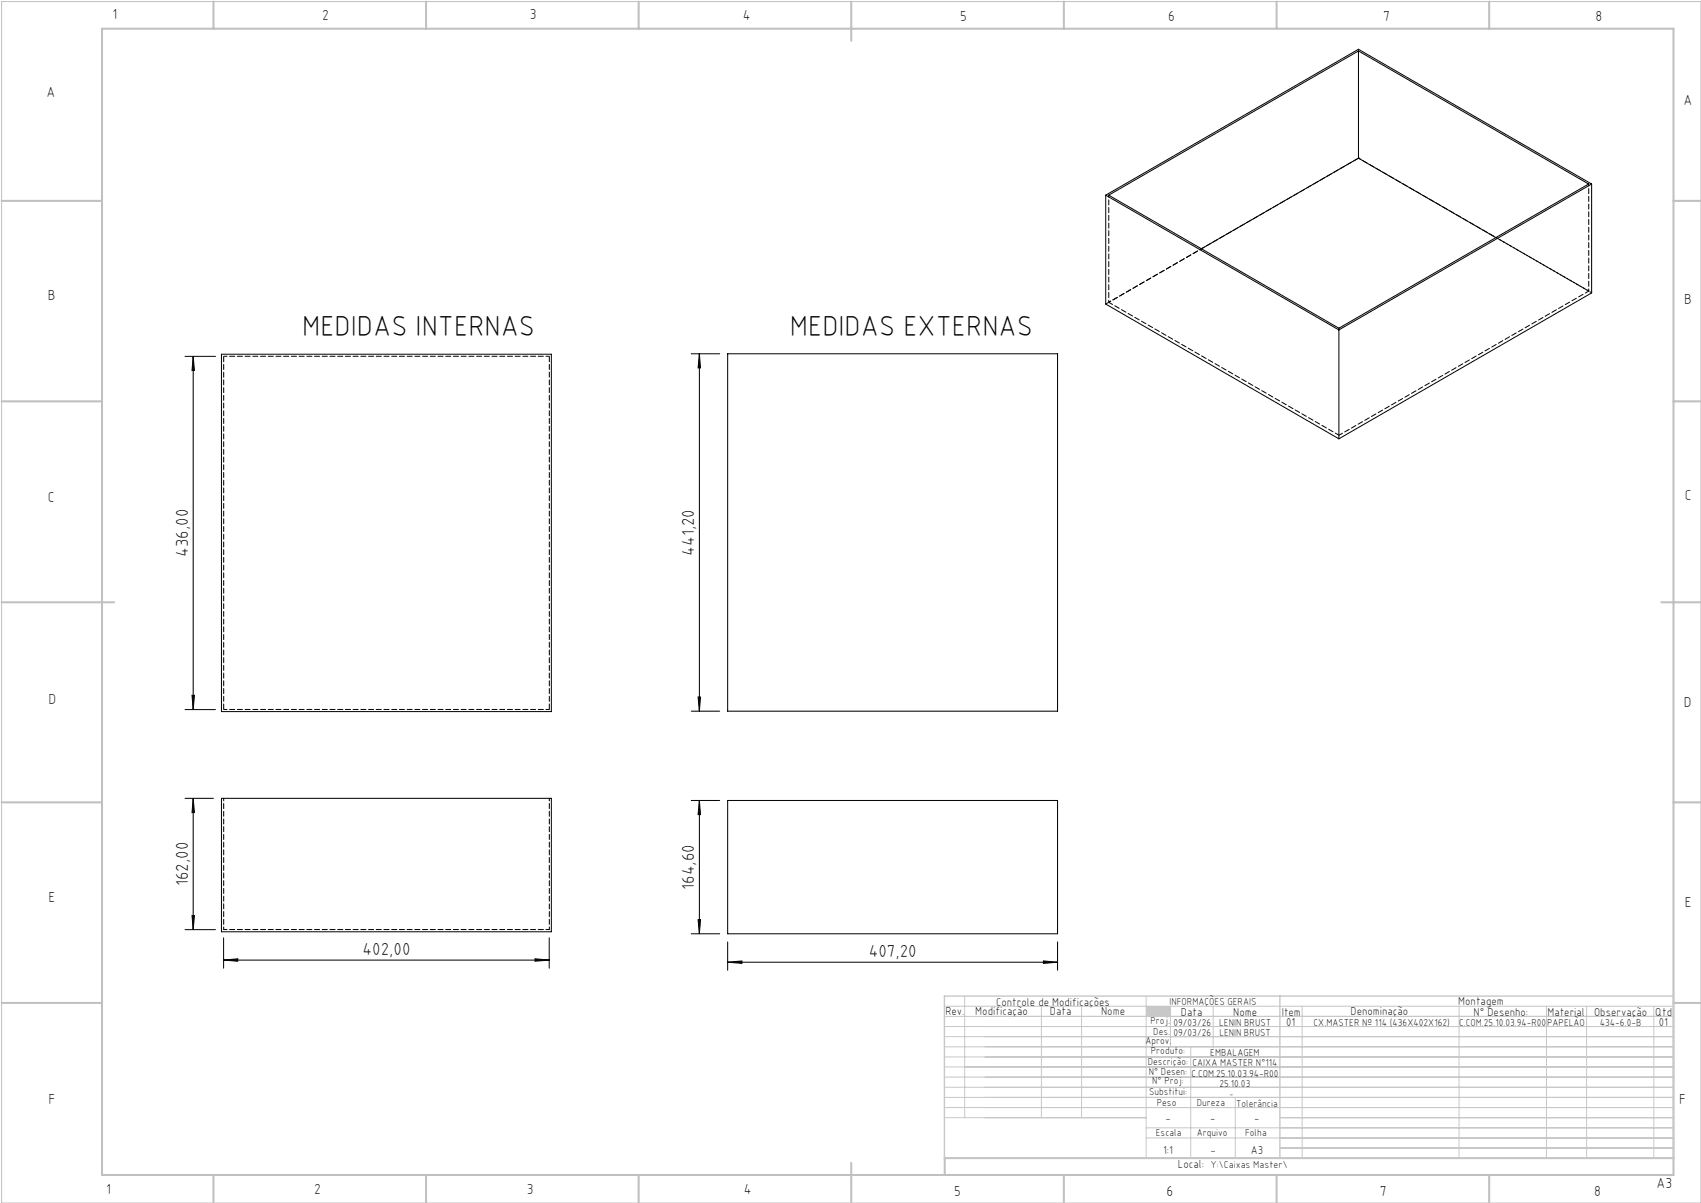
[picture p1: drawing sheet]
<svg xmlns="http://www.w3.org/2000/svg" width="420mm" height="297mm" viewBox="0 0 420 297" stroke-linecap="round" stroke-linejoin="round" font-family="sans-serif">
<path d="M.4 .4h419.6v296.6h-419.6z" fill="none" stroke="#c0c0c0" stroke-width=".25"/>
<g fill="none" stroke="#c0c0c0" stroke-width=".5">
<path d="M25.2 7.1h388v283h-388zM52.7 .4v6.7M105.2 .4v6.7M157.7 .4v6.7M210.2 .4v9.7M262.7 .4v6.7M315.2 .4v6.7M367.7 .4v6.7M.4 49.6h24.8M413.2 49.6h6.8M.4 99.1h24.8M413.2 99.1h6.8"/>
<path d="M.4 148.7h27.8M410.2 148.7h9.8M.4 198.1h24.8M413.2 198.1h6.8M.4 247.6h24.8M413.2 247.6h6.8M52.7 290.1v6.9M105.2 290.1v6.9M157.7 290.1v6.9M210.2 287.1v9.9M262.7 290.1v6.9M315.2 290.1v6.9"/>
<path d="M367.7 290.1v6.9M413.2 285.9h-179.9v4.2"/>
</g>
<g fill="none" stroke="#c3c8d2" stroke-width=".25">
<path d="M233.2 250.9h180M233.2 248.4h180M233.2 253.4h180M233.2 255.9h180M233.2 258.4h180M238.2 245.9v30M257.1 248.4v27.5M267.1 248.4v27.5M283 245.9v40M289 248.4v10M294 258.4v27.5M299.5 248.4v10"/>
<path d="M321.5 248.4v37.5M360.3 248.4v37.5M381.8 248.4v37.5M391.8 248.4v37.5M408.3 248.4v37.5M233.2 260.9h180M233.2 263.4h180M233.2 265.9h180M233.2 268.4h180M233.2 270.9h180M233.2 273.4h180M233.2 275.9h49.8"/>
<path d="M283 278.4h130.2M305 270.9v15M316 275.9h97.2M283 280.9h130.2M316 283.4h97.2"/>
</g>
<path d="M233.2 245.9h180v40h-180zM316 245.9v40" fill="none" stroke="#c3c8d2" stroke-width=".35"/>
<path d="M283 248.4h6v2.5h-6z" fill-rule="evenodd" fill="#c3c8d2"/>
<g fill="none" stroke="#000" stroke-width=".25">
<path d="M335.4 12.6v26.4M335.4 39l34 19.7M335.4 39l-38.7 22.4M273 48.2v26.9l57.6 33.2M273 48.2l57.6 33.3M273.8 48.2l61.6-35.6 56.9 32.8-61.7 35.6zM393 45.4l-62.4 36.1M393 45.4v26.9l-62.4 36M393 45.4l-57.6-33.2-62.4 36M45.7 88h7.5M47.7 88l.3 3.5h-.6zM47.7 88v87.2"/>
<path d="M54.7 87.5h81.4v88.2h-81.4zM170.7 87.3h7M172.7 87.3l.3 3.5h-.6zM172.7 87.3v88.3M179.7 87.3h81.4v88.3h-81.4zM330.6 81.5v26.8M45.7 175.2h7.5M47.4 171.7h.6l-.3 3.5zM170.7 175.6h7M172.4 172.1h.6l-.3 3.5zM45.7 197.1h7M47.7 197.1v32.4"/>
<path d="M47.7 197.1l.3 3.5h-.6zM54.7 197.1h81.4v32.9h-81.4zM170.7 197.6h7M172.7 197.6l.3 3.5h-.6zM172.7 197.6v32.9M179.7 197.6h81.4v32.9h-81.4zM45.7 229.5h7.5M47.4 226h.6l-.3 3.5zM55.2 237l3.5-.3v.6zM55.2 231.5v7.5M55.2 237h80.4M132.1 236.7l3.5 .3-3.5 .3z"/>
<path d="M135.6 231.5v7.5M170.7 230.5h7M172.4 227h.6l-.3 3.5zM179.7 237.6l3.5-.4v.6zM179.7 232.5v7M179.7 237.6h81.4M257.6 237.2l3.5 .4-3.5 .2zM261.1 232.5v7"/>
</g>
<g fill="#000">
<path d="M47.4 171.7h.6l-.3 3.5zM47.7 88l.3 3.5h-.6zM172.4 172.1h.6l-.3 3.5zM172.7 87.3l.3 3.5h-.6z"/>
<path d="M47.7 197.1l.3 3.5h-.6zM47.4 226h.6l-.3 3.5zM172.7 197.6l.3 3.5h-.6zM172.4 227h.6l-.3 3.5z"/>
<path d="M55.2 237l3.5-.3v.6zM132.1 236.7l3.5 .3-3.5 .3zM179.7 237.6l3.5-.4v.6zM257.6 237.2l3.5 .4-3.5 .2z"/>
</g>
<path d="M55.2 197.1v32.4M135.6 197.1v32.4" fill="none" stroke="#000" stroke-width=".25" stroke-dasharray="1.3 .6" stroke-dashoffset=".6"/>
<path d="M55.2 88h80.4M135.6 175.2h-80.4M55.2 229.5h80.4" fill="none" stroke="#000" stroke-width=".25" stroke-dasharray="1.3 .6" stroke-dashoffset=".4"/>
<path d="M335.4 39l-62.4 36.1M135.6 88v87.2M55.2 175.2v-87.2" fill="none" stroke="#000" stroke-width=".25" stroke-dasharray="1.3 .6" stroke-dashoffset="-.1"/>
<path d="M335.4 12.2v.4M335.4 39h.1M330.6 81v.4" fill="none" stroke="#000" stroke-width=".25" stroke-dasharray="1.3 .6"/>
<path d="M273.8 48.2v26.4M392.3 45.4v26.5M296.7 61.4l-22.9 13.2M392.3 71.9l-22.9-13.3M393 72.3l-57.6-33.3" fill="none" stroke="#000" stroke-width=".25" stroke-dasharray="1.3 .6" stroke-dashoffset=".7"/>
<path d="M273.8 74.6l56.8 32.9" fill="none" stroke="#000" stroke-width=".25" stroke-dasharray="1.3 .6" stroke-dashoffset=".2"/>
<path d="M330.6 107.5l61.7-35.6" fill="none" stroke="#000" stroke-width=".25" stroke-dasharray="1.3 .6" stroke-dashoffset=".3"/>
<g font-size="7.1">
<text x="74.6" y="82.9">MEDIDAS INTERNAS</text>
<text x="195" y="82.9">MEDIDAS EXTERNAS</text>
</g>
<g font-size="4.3">
<text x="46.4" y="137.5" transform="rotate(-90 46.4 137.5)">436,00</text>
<text x="171.4" y="137.2" transform="rotate(-90 171.4 137.2)">441,20</text>
<text x="46.4" y="218.8" transform="rotate(-90 46.4 218.8)">162,00</text>
<text x="171.4" y="219.7" transform="rotate(-90 171.4 219.7)">164,60</text>
<text x="89.5" y="235.7">402,00</text>
<text x="214.5" y="236.2">407,20</text>
</g>
<g font-size="3.6">
<text x="27.8" y="4.8">1</text>
<text x="79.5" y="4.9">2</text>
<text x="130.8" y="4.8">3</text>
<text x="183.4" y="4.9">4</text>
<text x="237.1" y="5.1">5</text>
<text x="288.4" y="5.2">6</text>
<text x="341.5" y="5.1">7</text>
<text x="394" y="5.2">8</text>
<text x="11.5" y="24">A</text>
<text x="415.7" y="25.8">A</text>
<text x="11.8" y="74.1">B</text>
<text x="415.8" y="75.1">B</text>
<text x="11.8" y="124">C</text>
<text x="416" y="123.5">C</text>
<text x="12" y="173.7">D</text>
<text x="415.8" y="174.7">D</text>
<text x="12" y="222.6">E</text>
<text x="416" y="223.9">E</text>
<text x="12" y="272.6">F</text>
<text x="414.6" y="272.6">F</text>
<text x="409" y="293.3">A3</text>
<text x="26.2" y="294.8">1</text>
<text x="77.6" y="294.8">2</text>
<text x="130.1" y="294.8">3</text>
<text x="183.7" y="294.7">4</text>
<text x="235.6" y="295.2">5</text>
<text x="288" y="295.2">6</text>
<text x="340.7" y="295.2">7</text>
<text x="393.6" y="295.2">8</text>
</g>
<g font-size="2.9">
<text x="240.8" y="250.6">Modificação</text>
<text x="259.2" y="250.6">Data</text>
<text x="271.9" y="250.6">Nome</text>
<text x="290.9" y="288.4">Local:</text>
</g>
<g font-size="2.8">
<text x="233.4" y="250.6">Rev.</text>
<text x="246" y="248.4">Controle de Modificações</text>
<text x="291.6" y="250.8">Data</text>
<text x="304.5" y="250.8">Nome</text>
<text x="316.5" y="250.9">Item</text>
<text x="333.5" y="250.5">Denominação</text>
<text x="360.1" y="248.2">Montagem</text>
<text x="363.9" y="250.8">N° Desenho:</text>
<text x="382.1" y="250.8">Material</text>
<text x="393.6" y="250.8">Observação</text>
<text x="408.7" y="250.9">Qtd</text>
<text x="317.6" y="253.3">01</text>
<text x="409.6" y="253.3">01</text>
<text x="287.7" y="276.9">-</text>
<text x="298.8" y="276.9">-</text>
<text x="309.7" y="276.9">-</text>
<text x="287.2" y="284.8">1:1</text>
<text x="298.9" y="284.8">-</text>
<text x="308.8" y="284.8">A3</text>
</g>
<g font-size="2.5">
<text x="288.7" y="248.2">INFORMAÇÕES GERAIS</text>
<text x="282.8" y="257.8">Aprov.</text>
<text x="284.1" y="252.9">Proj.</text>
<text x="284.8" y="255.4">Des.</text>
<text x="289.7" y="255.8">09/03/26</text>
<text x="289.7" y="253.3">09/03/26</text>
<text x="301" y="253.3">LENIN BRUST</text>
<text x="301.1" y="255.8">LENIN BRUST</text>
<text x="324.3" y="253.3">CX.MASTER Nº 114 (436X402X162)</text>
<text x="360.3" y="253.3">C.COM.25.10.03.94-R00</text>
<text x="382" y="253.3">PAPELÃO</text>
<text x="395" y="253.3">434-6.0-B</text>
<text x="283.4" y="262.9">Descrição:</text>
<text x="284.2" y="260.3">Produto:</text>
<text x="294.4" y="263.3">CAIXA MASTER N°114</text>
<text x="298.8" y="260.7">EMBALAGEM</text>
<text x="283.7" y="265.4">N° Desen:</text>
<text x="284.5" y="267.7">N° Proj:</text>
<text x="294.2" y="265.9">C.COM.25.10.03.94-R00</text>
<text x="301.1" y="268.3">25.10.03</text>
<text x="283.7" y="270.4">Substitui:</text>
<text x="285.6" y="273">Peso</text>
<text x="295.5" y="273">Dureza</text>
<text x="305.2" y="273.3">Tolerância</text>
<text x="285.4" y="280.4">Escala</text>
<text x="295.5" y="280.4">Arquivo</text>
<text x="307.5" y="280.4">Folha</text>
<text x="298.9" y="288.4">Y:\Caixas Master\</text>
</g>
<text font-size="2.1" x="303.5" y="270.9">-</text>
</svg>
